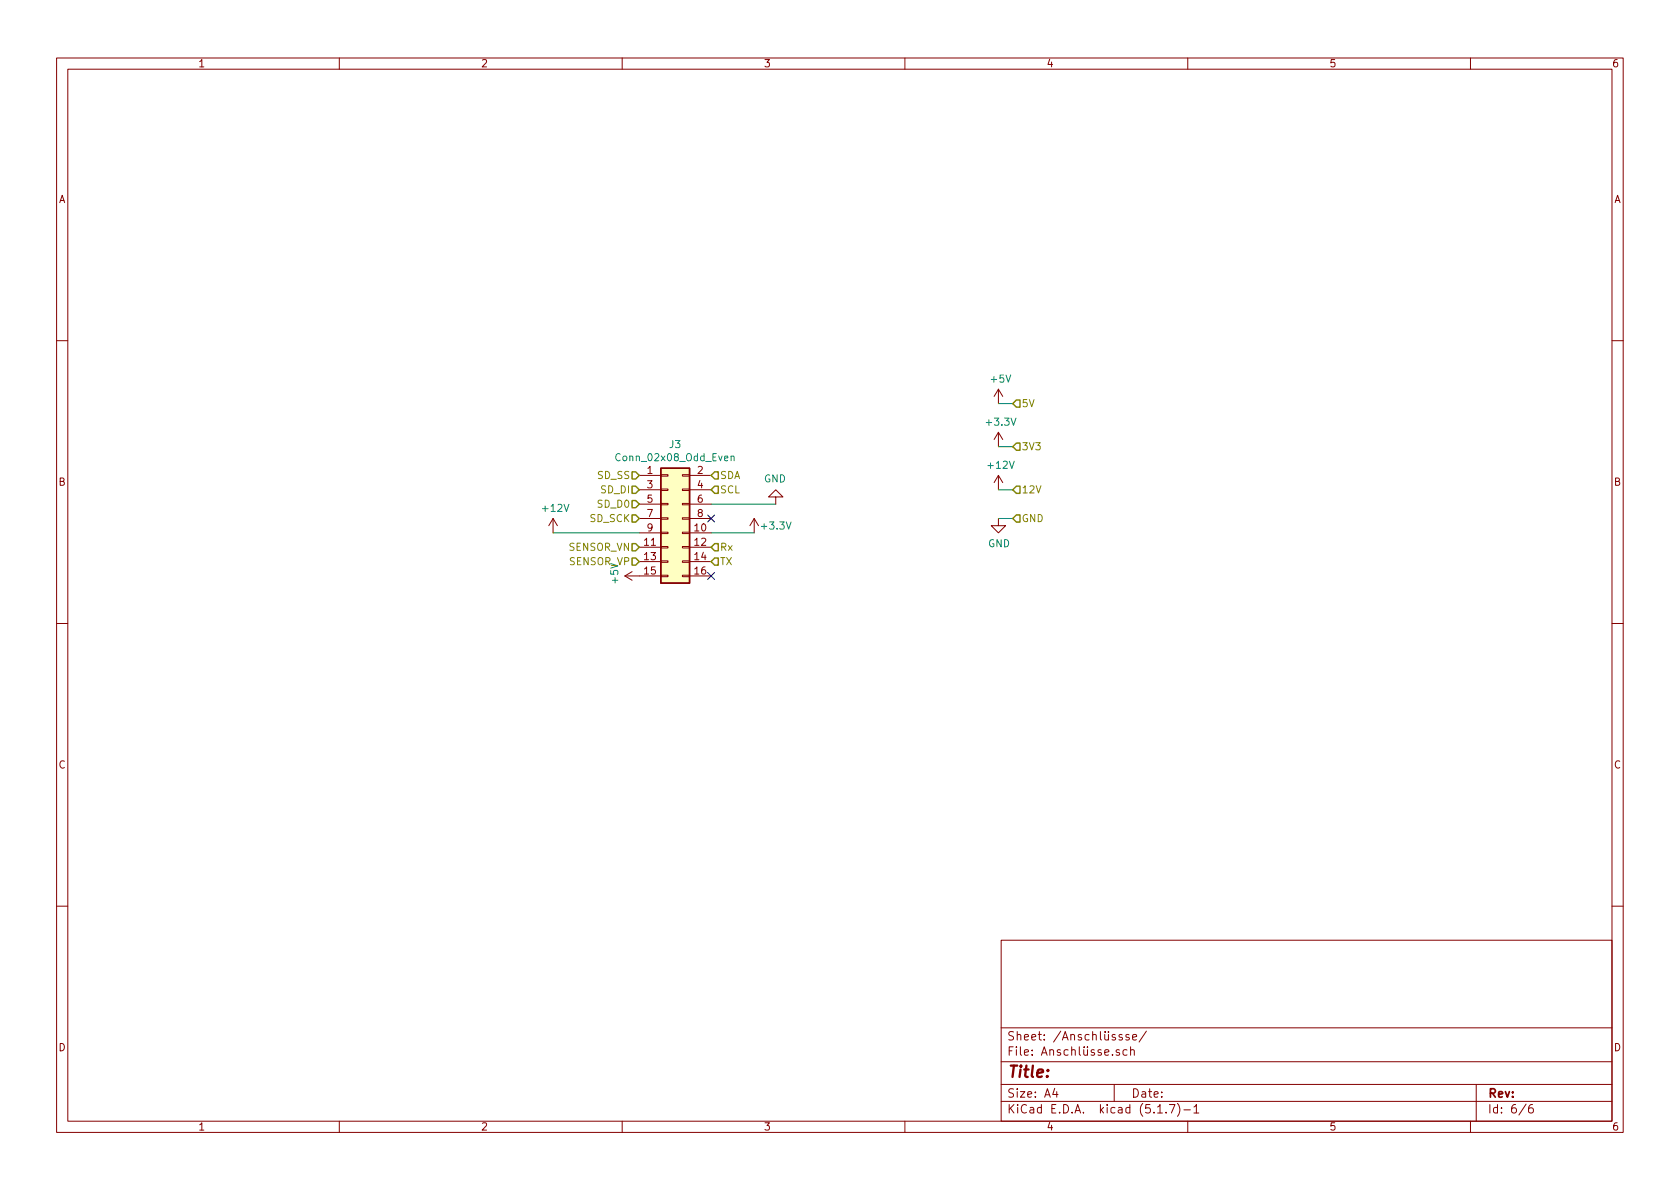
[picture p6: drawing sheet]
EESchema Schematic File Version 4
EELAYER 30 0
EELAYER END
$Descr A4 11693 8268
encoding utf-8
Sheet 6 6
Title ""
Date ""
Rev ""
Comp ""
Comment1 ""
Comment2 ""
Comment3 ""
Comment4 ""
$EndDescr
Text HLabel 4950 3300 2    50   Input ~ 0
SDA
Text HLabel 4950 3400 2    50   Input ~ 0
SCL
Text HLabel 4450 3600 0    50   Input ~ 0
SD_SCK
Text HLabel 4450 3400 0    50   Input ~ 0
SD_DI
Text HLabel 4450 3500 0    50   Input ~ 0
SD_D0
Text HLabel 4450 3300 0    50   Input ~ 0
SD_SS
Text HLabel 4950 3900 2    50   Input ~ 0
TX
Text HLabel 4950 3800 2    50   Input ~ 0
Rx
Text HLabel 7050 3600 2    50   Input ~ 0
GND
Text HLabel 7050 3400 2    50   Input ~ 0
12V
$Comp
L power:GND #PWR051
U 1 1
P 6950 3600
F 0 "#PWR051" H 6950 3350 50  0001 C CNN
F 1 "GND" H 6955 3427 50  0000 C CNN
F 2 "" H 6950 3600 50  0001 C CNN
F 3 "" H 6950 3600 50  0001 C CNN
	1    6950 3600
	1    0    0    -1  
$EndComp
$Comp
L power:+12V #PWR053
U 1 1
P 6950 3400
F 0 "#PWR053" H 6950 3250 50  0001 C CNN
F 1 "+12V" H 6965 3573 50  0000 C CNN
F 2 "" H 6950 3400 50  0001 C CNN
F 3 "" H 6950 3400 50  0001 C CNN
	1    6950 3400
	1    0    0    -1  
$EndComp
Wire Wire Line
	6950 3400 7050 3400
$Comp
L power:GND #PWR048
U 1 1
P 5400 3500
F 0 "#PWR048" H 5400 3250 50  0001 C CNN
F 1 "GND" H 5405 3327 50  0000 C CNN
F 2 "" H 5400 3500 50  0001 C CNN
F 3 "" H 5400 3500 50  0001 C CNN
	1    5400 3500
	-1   0    0    1   
$EndComp
$Comp
L power:+12V #PWR052
U 1 1
P 3850 3700
F 0 "#PWR052" H 3850 3550 50  0001 C CNN
F 1 "+12V" H 3865 3873 50  0000 C CNN
F 2 "" H 3850 3700 50  0001 C CNN
F 3 "" H 3850 3700 50  0001 C CNN
	1    3850 3700
	1    0    0    -1  
$EndComp
Text HLabel 4450 3800 0    50   Input ~ 0
SENSOR_VN
Text HLabel 4450 3900 0    50   Input ~ 0
SENSOR_VP
$Comp
L power:+3.3V #PWR049
U 1 1
P 5250 3700
F 0 "#PWR049" H 5250 3550 50  0001 C CNN
F 1 "+3.3V" H 5400 3750 50  0000 C CNN
F 2 "" H 5250 3700 50  0001 C CNN
F 3 "" H 5250 3700 50  0001 C CNN
	1    5250 3700
	1    0    0    -1  
$EndComp
$Comp
L power:+5V #PWR050
U 1 1
P 4450 4000
F 0 "#PWR050" H 4450 3850 50  0001 C CNN
F 1 "+5V" H 4465 4173 50  0000 C CNN
F 2 "" H 4450 4000 50  0001 C CNN
F 3 "" H 4450 4000 50  0001 C CNN
	1    4450 4000
	0    -1   -1   0   
$EndComp
$Comp
L power:+3.3V #PWR055
U 1 1
P 6950 3100
F 0 "#PWR055" H 6950 2950 50  0001 C CNN
F 1 "+3.3V" H 6965 3273 50  0000 C CNN
F 2 "" H 6950 3100 50  0001 C CNN
F 3 "" H 6950 3100 50  0001 C CNN
	1    6950 3100
	1    0    0    -1  
$EndComp
$Comp
L power:+5V #PWR054
U 1 1
P 6950 2800
F 0 "#PWR054" H 6950 2650 50  0001 C CNN
F 1 "+5V" H 6965 2973 50  0000 C CNN
F 2 "" H 6950 2800 50  0001 C CNN
F 3 "" H 6950 2800 50  0001 C CNN
	1    6950 2800
	1    0    0    -1  
$EndComp
Text HLabel 7050 2800 2    50   Input ~ 0
5V
Text HLabel 7050 3100 2    50   Input ~ 0
3V3
$Comp
L Connector_Generic:Conn_02x08_Odd_Even J3
U 1 1
P 4650 3600
F 0 "J3" H 4700 4117 50  0000 C CNN
F 1 "Conn_02x08_Odd_Even" H 4700 4026 50  0000 C CNN
F 2 "EZ-PY32:HTSS-108-01-YY-DV" H 4650 3600 50  0001 C CNN
F 3 "~" H 4650 3600 50  0001 C CNN
	1    4650 3600
	1    0    0    -1  
$EndComp
Wire Wire Line
	4950 3700 5250 3700
Wire Wire Line
	4450 3700 3850 3700
Wire Wire Line
	4950 3500 5400 3500
NoConn ~ 4950 3600
NoConn ~ 4950 4000
Wire Wire Line
	7050 2800 6950 2800
Wire Wire Line
	7050 3100 6950 3100
Wire Wire Line
	6950 3600 7050 3600
$EndSCHEMATC
